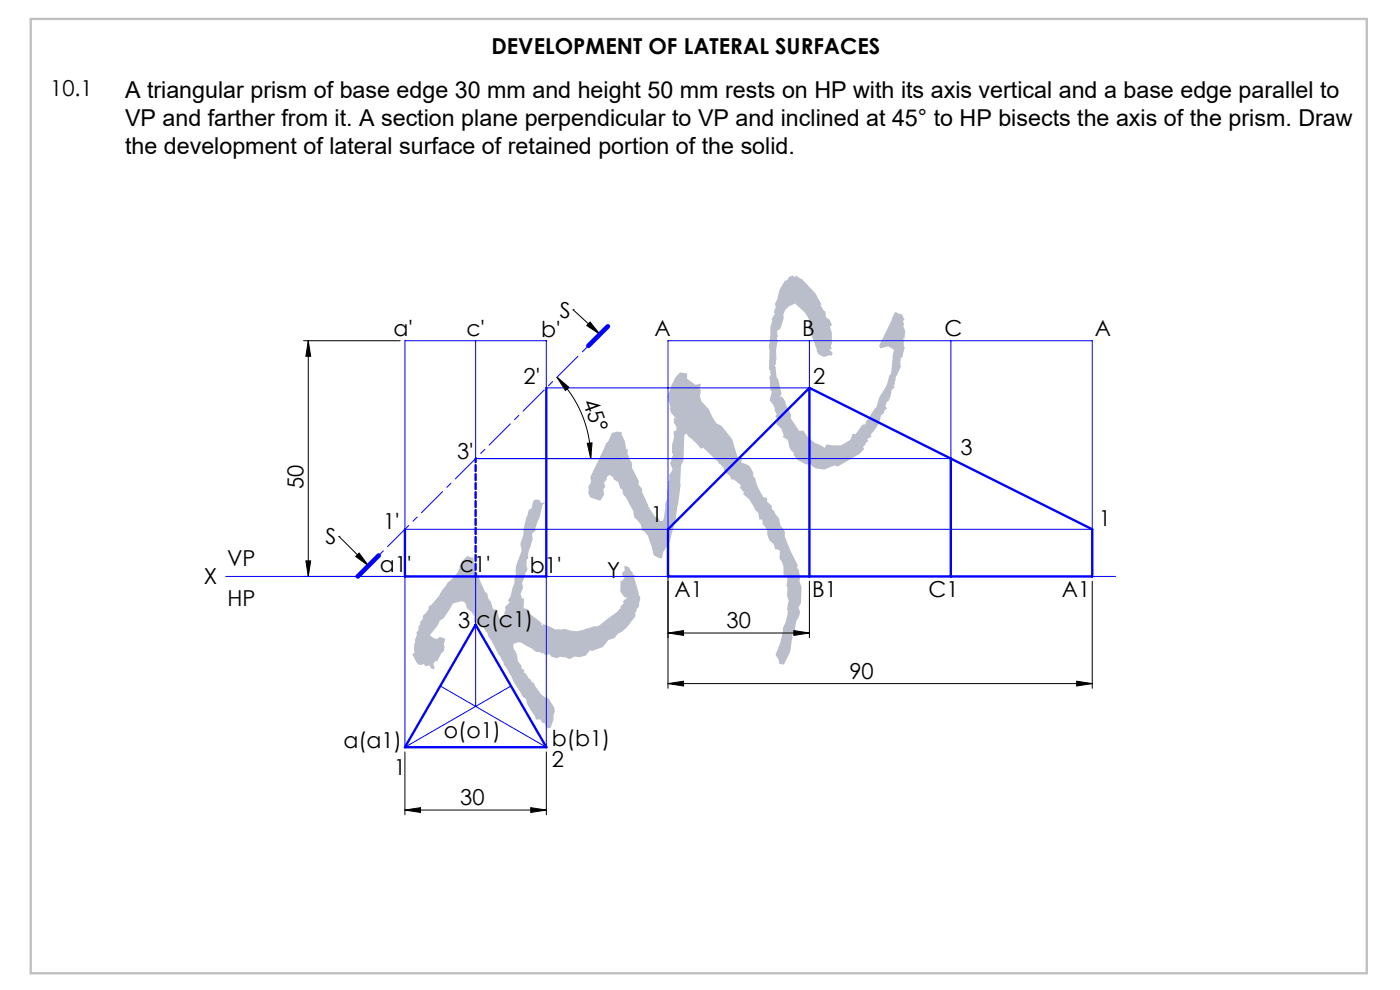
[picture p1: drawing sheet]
<svg xmlns="http://www.w3.org/2000/svg" width="297mm" height="210mm" viewBox="0 0 297 210" stroke-linecap="round" stroke-linejoin="round" font-family="sans-serif">
<g fill="none" stroke="#000" stroke-width=".21">
<path d="M64.4 72.3h20.5M65.4 72.3v50M65.4 72.3l.5 3.3h-1zM121.6 65.7h.1M121.6 65.7l5.7 5.2M125.2 68.3l2.1 2.6-2.8-1.8zM118.2 80l2.5 2.2-.7 .6zM118.2 80a24.4 24.4 0 0 1 7.1 17.3M124.6 94l1-.1-.3 3.4zM64.9 119h1l-.5 3.3zM71.9 113.8h.1M71.9 113.8l6.3 6.2"/>
<path d="M76.2 117.3l2 2.7-2.7-2zM141.7 113.3v32.7M64.4 122.3h20.5M141.7 134.3l3.3-.5v1zM141.7 134.3h30M168.4 133.8l3.3 .5-3.3 .5zM171.7 123.3v12M231.7 123.3v22.7M85.9 159.5v13.3M115.9 159.5v13.3M141.7 145l3.3-.5v1zM141.7 145h90"/>
<path d="M228.4 144.5l3.3 .5-3.3 .5zM85.9 171.8l3.3-.5v1zM85.9 171.8h30M112.6 171.3l3.3 .5-3.3 .5z"/>
</g>
<path d="M6.5 4h283.5v202.4h-283.5z" fill="none" stroke="#c0c0c0" stroke-width=".5"/>
<path d="M75.9 122.3l53.1-53.1" fill="none" stroke="#00f" stroke-width=".21" stroke-dasharray="6.3 1.3 1.3 1.3" stroke-dashoffset="1.2"/>
<path d="M100.9 72.3v25h100.8v-25M171.7 72.3v10h-55.8v-10h-30v40h145.8v-40h-90v40M47.9 122.3h143.4M85.9 122.3v36.2l15-8.7M100.9 122.3v27.5M115.9 122.3v36.2l-22.5-13M231.7 122.3h5M108.4 145.5l-7.5 4.3" fill="none" stroke="#00f" stroke-width=".21"/>
<path d="M115.9 82.3v40h-30v-10M171.7 82.3l60 30v10h-90v-10zM171.7 82.3v40M201.7 97.3v25M100.9 132.5l15 26h-30z" fill="none" stroke="#00f" stroke-width=".5"/>
<path d="M100.9 122.3v-25" fill="none" stroke="#00f" stroke-width=".5" stroke-dasharray="1.3 .6" stroke-dashoffset=".5"/>
<path d="M129 69.2l-4.2 4.2M80.3 117.8l-4.4 4.5" fill="none" stroke="#00f" stroke-width="1"/>
<g fill="#000">
<path d="M125.2 68.3l2.1 2.6-2.8-1.8zM76.2 117.3l2 2.7-2.7-2z"/>
<path d="M124.6 94l1-.1-.3 3.4zM118.2 80l2.5 2.2-.7 .6z"/>
<path d="M64.9 119h1l-.5 3.3zM65.4 72.3l.5 3.3h-1z"/>
<path d="M141.7 134.3l3.3-.5v1zM168.4 133.8l3.3 .5-3.3 .5z"/>
<path d="M141.7 145l3.3-.5v1zM228.4 144.5l3.3 .5-3.3 .5z"/>
<path d="M85.9 171.8l3.3-.5v1zM112.6 171.3l3.3 .5-3.3 .5z"/>
</g>
<text font-size="54.7" fill="#b9beca" x="104.4" y="160.9" transform="rotate(-40 104.4 160.9)">KYC</text>
<g font-size="4.9">
<text x="26.5" y="20.9">A triangular prism of base edge 30 mm and height 50 mm rests on HP with its axis vertical and a base edge parallel to</text>
<text x="26.5" y="26.8">VP and farther from it. A section plane perpendicular to VP and inclined at 45° to HP bisects the axis of the prism. Draw</text>
<text x="26.5" y="32.7">the development of lateral surface of retained portion of the solid.</text>
</g>
<g font-size="4.7">
<text x="104.3" y="11.4">DEVELOPMENT OF LATERAL SURFACES</text>
<text x="10.6" y="20.3">10.1</text>
<text x="83.5" y="71.2">a'</text>
<text x="98.9" y="71.2">c'</text>
<text x="114.8" y="71.6">b'</text>
<text x="118.8" y="67.4">S</text>
<text x="138.9" y="71.2">A</text>
<text x="170.2" y="71.2">B</text>
<text x="200.4" y="71.2">C</text>
<text x="232.3" y="71.2">A</text>
<text x="111.1" y="81.5">2'</text>
<text x="172.5" y="81.4">2</text>
<text x="123.6" y="85.2" transform="rotate(70 123.6 85.2)">45°</text>
<text x="97" y="97.3">3'</text>
<text x="203.8" y="96.5">3</text>
<text x="64.4" y="103.8" transform="rotate(-90 64.4 103.8)">50</text>
<text x="81.3" y="112.3">1'</text>
<text x="138.1" y="110.6">1</text>
<text x="233.1" y="111.5">1</text>
<text x="48.2" y="120">VP</text>
<text x="69.1" y="115.5">S</text>
<text x="43.2" y="123.9">X</text>
<text x="80.6" y="121.3">a1'</text>
<text x="97.5" y="121.3">c1'</text>
<text x="112.4" y="121.6">b1'</text>
<text x="128.8" y="122.7">Y</text>
<text x="48.2" y="128.5">HP</text>
<text x="143.1" y="126.7">A1</text>
<text x="172.3" y="126.7">B1</text>
<text x="197" y="126.7">C1</text>
<text x="225.2" y="126.7">A1</text>
<text x="97.2" y="133.2">3</text>
<text x="101.1" y="133.1">c(c1)</text>
<text x="154.2" y="133.3">30</text>
<text x="180.2" y="144">90</text>
<text x="72.9" y="158.7">a(a1)</text>
<text x="94.2" y="156.6">o(o1)</text>
<text x="117.1" y="158.2">b(b1)</text>
<text x="83.5" y="164.5">1</text>
<text x="117.1" y="162.7">2</text>
<text x="97.6" y="170.8">30</text>
</g>
</svg>
